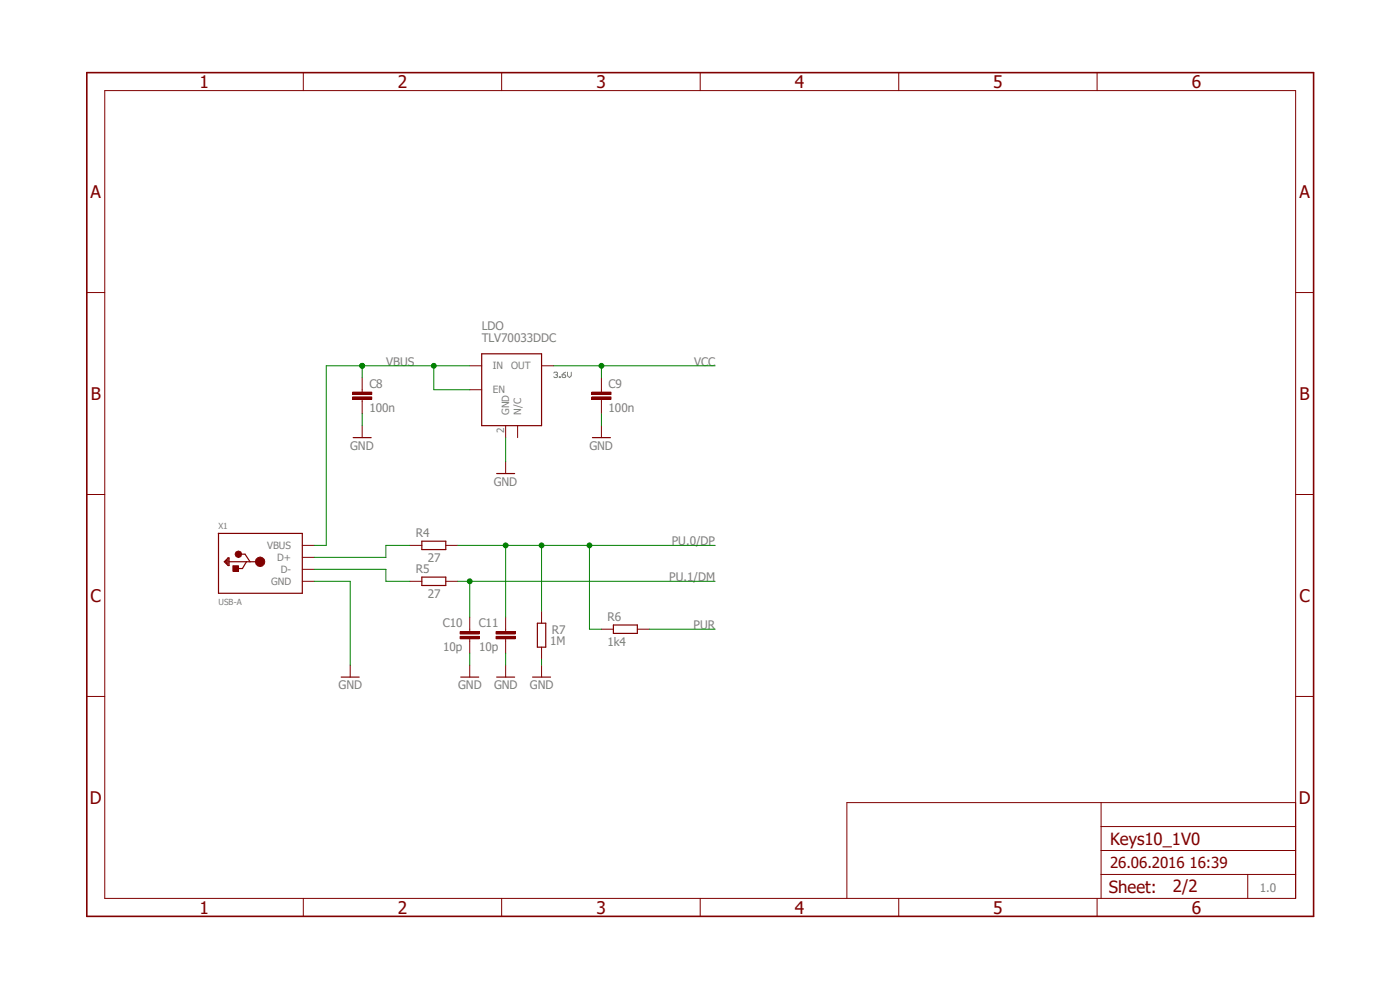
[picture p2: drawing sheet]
<svg xmlns="http://www.w3.org/2000/svg" width="297mm" height="210mm" viewBox="0 0 297 210" stroke-linecap="round" stroke-linejoin="round" font-family="sans-serif">
<path d="M17.9 15.1l261.2 179.8M279.1 15.1l-261.2 179.8" fill="none" stroke="#fff" stroke-width=".21"/>
<path d="M117.5 79.1l.6-.1 .2 .1-.2 .4M117.9 79.5h.2M118.1 79.5l.2 .2-.2 .4-.6-.2M118.7 79.9h.2v.2h-.2zM119.3 79.5h.5l.2 .4-.2 .2h-.4l-.1-.2zM120 79l-.7 .5M120.4 79v.7l.4 .4 .4-.4v-.7" fill="none" stroke="#808080" stroke-width=".21"/>
<path d="M89.5 114.8h5.1v1.8h-5.1zM89.5 122.4h5.1v1.8h-5.1z" fill="none" stroke="#800000" stroke-width=".25"/>
<path d="M87 115.7h2.5M94.6 115.7h2.5M87 123.3h2.5M94.6 123.3h2.5M99.7 133.5v.5M99.7 135.5v.5" fill="none" stroke="#800000" stroke-width=".21"/>
<path d="M97.6 135h4.1v.5h-4.1z" fill-rule="evenodd" fill="#800000"/>
<path d="M97.6 135h4.1v.5h-4.1z" fill="none" stroke="#800000" stroke-width=".21"/>
<path d="M97.6 134h4.1v.5h-4.1z" fill-rule="evenodd" fill="#800000"/>
<path d="M97.6 134h4.1v.5h-4.1zM99.7 130.9v2.6M99.7 136v2.6M107.3 133.5v.5M107.3 135.5v.5" fill="none" stroke="#800000" stroke-width=".21"/>
<path d="M105.2 135h4.1v.5h-4.1z" fill-rule="evenodd" fill="#800000"/>
<path d="M105.2 135h4.1v.5h-4.1z" fill="none" stroke="#800000" stroke-width=".21"/>
<path d="M105.2 134h4.1v.5h-4.1z" fill-rule="evenodd" fill="#800000"/>
<path d="M105.2 134h4.1v.5h-4.1zM107.3 130.9v2.6M107.3 136v2.6M114.9 129.7v2.5M114.9 137.3v2.5M127.6 133.5h2.5M135.2 133.5h2.6M99.7 141.1v2.5M107.3 141.1v2.5M114.9 141.1v2.5" fill="none" stroke="#800000" stroke-width=".21"/>
<path d="M46.3 113.2h17.8v12.7h-17.7v-12.7M47.8 119.2l.4-.4v.8l-.2-.4M48.4 118.4h.2v1.6h-.2l-.8-.8zM48.4 118.4v1.4M48.6 119.2h6.6M51 117.6h1l1 1.6M52.3 119.2l-.9 1.4h-1.2M114 132.2h1.8v5.1h-1.8zM130.1 132.6h5.1v1.8h-5.1zM97.7 143.6h3.9M105.4 143.6h3.8M113 143.6h3.8" fill="none" stroke="#800000" stroke-width=".25"/>
<circle cx="55.2" cy="119.2" r="1" fill="#800000"/>
<circle cx="55.2" cy="119.2" r="1" fill="none" stroke="#800000" stroke-width=".21"/>
<circle cx="50.6" cy="117.6" r=".71" fill="#800000"/>
<circle cx="50.6" cy="117.6" r=".71" fill="none" stroke="#800000" stroke-width=".21"/>
<path d="M49.4 120h1.2v1.2h-1.2z" fill-rule="evenodd" fill="#800000"/>
<path d="M76.8 82.7v.5M76.8 84.7v.5M64.1 118.2h2.6M64.1 115.7h2.6M49.4 120h1.2v1.2h-1.2zM64.1 120.8h2.6M64.1 123.3h2.6M74.3 141.1v2.5" fill="none" stroke="#800000" stroke-width=".21"/>
<path d="M72.4 143.6h3.8" fill="none" stroke="#800000" stroke-width=".25"/>
<path d="M74.8 84.2h4.1v.5h-4.1z" fill-rule="evenodd" fill="#800000"/>
<path d="M74.8 84.2h4.1v.5h-4.1z" fill="none" stroke="#800000" stroke-width=".21"/>
<path d="M74.8 83.2h4.1v.5h-4.1z" fill-rule="evenodd" fill="#800000"/>
<path d="M74.8 83.2h4.1v.5h-4.1zM76.8 80.1v2.6M76.8 85.2v2.6M127.6 82.7v.5M127.6 84.7v.5" fill="none" stroke="#800000" stroke-width=".21"/>
<path d="M125.6 84.2h4v.5h-4z" fill-rule="evenodd" fill="#800000"/>
<path d="M125.6 84.2h4v.5h-4z" fill="none" stroke="#800000" stroke-width=".21"/>
<path d="M125.6 83.2h4v.5h-4z" fill-rule="evenodd" fill="#800000"/>
<g fill="none" stroke="#800000" stroke-width=".21">
<path d="M22.2 19.2h252.7v171.4h-252.7zM64.3 15.4v3.8M106.4 15.4v3.8M148.5 15.4v3.8M190.7 15.4v3.8M232.7 15.4v3.8M18.4 62.1h3.8M99.7 77.6h2.5M114.9 77.6h2.5M274.9 62.1h3.8M76.8 90.3v2.5M99.7 82.7h2.5"/>
<path d="M107.3 90.3v2.5M107.3 97.9v2.6M109.8 90.3v2.5M125.6 83.2h4v.5h-4zM127.6 80.1v2.6M127.6 85.2v2.6M127.6 90.3v2.5M18.4 104.9h3.8M274.9 104.9h3.8M18.4 147.7h3.8M274.9 147.7h3.8M233.6 170.3v20.3"/>
<path d="M233.6 175.3h41.3M274.9 170.3h-95.2v20.3M64.3 190.6v3.8M106.4 190.6v3.8M148.5 190.6v3.8M190.7 190.6v3.8M232.7 190.6v3.8M233.6 185.5h41.3M233.6 180.4h41.3M264.7 185.5v5.1"/>
</g>
<path d="M102.2 75.1h12.7v15.2h-12.7zM74.9 92.8h3.8M125.7 92.8h3.8M105.4 100.5h3.8" fill="none" stroke="#800000" stroke-width=".25"/>
<path d="M18.4 15.4h260.3v179h-260.3z" fill="none" stroke="#800000" stroke-width=".34"/>
<g fill="none" stroke="#008000" stroke-width=".21">
<path d="M76.8 87.8v2.5M107.3 92.8v5.1M127.6 87.8v2.5M87 115.7h-5.1v2.5h-15.2M97.1 115.7h54.6M107.3 115.7v15.2M114.9 115.7v14M125.1 115.7v17.8h2.5M66.7 123.3h7.6v17.8M66.7 120.8h15.2v2.5h5.1M99.7 138.6v2.5M107.3 138.6v2.5"/>
<path d="M114.9 139.8v1.3"/>
</g>
<circle cx="107.3" cy="115.7" r=".51" fill="#008000"/>
<circle cx="107.3" cy="115.7" r=".51" fill="none" stroke="#008000" stroke-width=".21"/>
<circle cx="125" cy="115.7" r=".51" fill="#008000"/>
<circle cx="125" cy="115.7" r=".51" fill="none" stroke="#008000" stroke-width=".21"/>
<circle cx="114.9" cy="115.7" r=".51" fill="#008000"/>
<g fill="none" stroke="#008000" stroke-width=".21">
<path d="M97.1 123.3h54.6M99.7 123.3v7.6"/>
<circle cx="114.9" cy="115.7" r=".51"/>
</g>
<circle cx="99.6" cy="123.3" r=".51" fill="#008000"/>
<g fill="none" stroke="#008000" stroke-width=".21">
<path d="M69.2 77.6h30.5M76.8 77.6v2.5M92 77.6v5.1h7.7M137.8 133.5h13.9"/>
<circle cx="99.6" cy="123.3" r=".51"/>
</g>
<circle cx="76.8" cy="77.6" r=".51" fill="#008000"/>
<circle cx="76.8" cy="77.6" r=".51" fill="none" stroke="#008000" stroke-width=".21"/>
<circle cx="92" cy="77.6" r=".51" fill="#008000"/>
<circle cx="92" cy="77.6" r=".51" fill="none" stroke="#008000" stroke-width=".21"/>
<circle cx="76.8" cy="77.6" r=".51" fill="#008000"/>
<g fill="none" stroke="#008000" stroke-width=".21">
<path d="M69.2 77.6v38.1h-2.5M117.4 77.6h34.3M127.6 77.6v2.5"/>
<circle cx="76.8" cy="77.6" r=".51"/>
</g>
<circle cx="127.6" cy="77.6" r=".51" fill="#008000"/>
<circle cx="127.6" cy="77.6" r=".51" fill="none" stroke="#008000" stroke-width=".21"/>
<g font-size="3.7" fill="#800000">
<text x="42.3" y="18.6">1</text>
<text x="84.4" y="18.6">2</text>
<text x="126.5" y="18.6">3</text>
<text x="168.6" y="18.6">4</text>
<text x="210.7" y="18.6">5</text>
<text x="252.9" y="18.6">6</text>
<text x="19.2" y="42">A</text>
<text x="275.7" y="42">A</text>
<text x="19.3" y="84.8">B</text>
<text x="275.7" y="84.8">B</text>
<text x="19.2" y="127.6">C</text>
<text x="275.7" y="127.6">C</text>
<text x="19.1" y="170.5">D</text>
<text x="275.5" y="170.5">D</text>
<text x="42.3" y="193.8">1</text>
<text x="84.4" y="193.8">2</text>
<text x="126.5" y="193.8">3</text>
<text x="168.6" y="193.8">4</text>
<text x="210.7" y="193.8">5</text>
<text x="252.9" y="193.8">6</text>
</g>
<g font-size="3.6" fill="#800000">
<text x="235.5" y="179.2">Keys10_1V0</text>
<text x="235.2" y="189.4">Sheet:</text>
<text x="248.8" y="189.3">2/2</text>
</g>
<text font-size="3.2" fill="#800000" x="235.5" y="184.2">26.06.2016 16:39</text>
<g font-size="2.5" fill="#808080">
<text x="102.2" y="70">LDO</text>
<text x="81.9" y="77.6">VBUS</text>
<text x="102.2" y="72.5">TLV70033DDC</text>
<text x="147.3" y="77.6">VCC</text>
<text x="78.4" y="82.3">C8</text>
<text x="129.1" y="82.3">C9</text>
<text x="78.4" y="87.4">100n</text>
<text x="129.1" y="87.4">100n</text>
<text x="74.3" y="95.4">GND</text>
<text x="125" y="95.4">GND</text>
<text x="104.7" y="103">GND</text>
<text x="88.2" y="113.9">R4</text>
<text x="90.8" y="119.3">27</text>
<text x="142.5" y="115.7">PU.0/DP</text>
<text x="88.2" y="121.5">R5</text>
<text x="142" y="123.3">PU.1/DM</text>
<text x="90.8" y="126.9">27</text>
<text x="128.9" y="131.7">R6</text>
<text x="93.9" y="133.1">C10</text>
<text x="101.6" y="133.1">C11</text>
<text x="116.7" y="136.8">1M</text>
<text x="117.1" y="134.5">R7</text>
<text x="128.9" y="137">1k4</text>
<text x="147.1" y="133.5">PUR</text>
<text x="94" y="138.2">10p</text>
<text x="101.6" y="138.2">10p</text>
<text x="71.8" y="146.2">GND</text>
<text x="97.2" y="146.2">GND</text>
<text x="104.8" y="146.2">GND</text>
<text x="112.4" y="146.2">GND</text>
<text x="267.3" y="189.3">1.0</text>
</g>
<g font-size="2.1" fill="#808080">
<text x="104.6" y="83.4">EN</text>
<text x="104.6" y="78.4">IN</text>
<text x="108.5" y="78.4">OUT</text>
<text x="108" y="88" transform="rotate(-90 108 88)">GND</text>
<text x="110.6" y="88" transform="rotate(-90 110.6 88)">N/C</text>
<text x="106.9" y="91.8" transform="rotate(-90 106.9 91.8)">2</text>
<text x="56.7" y="116.5">VBUS</text>
<text x="58.8" y="119">D+</text>
<text x="57.5" y="124.1">GND</text>
<text x="59.6" y="121.5">D-</text>
</g>
<g font-size="1.8" fill="#808080">
<text x="46.4" y="112.1">X1</text>
<text x="46.4" y="128.4">USB-A</text>
</g>
</svg>
